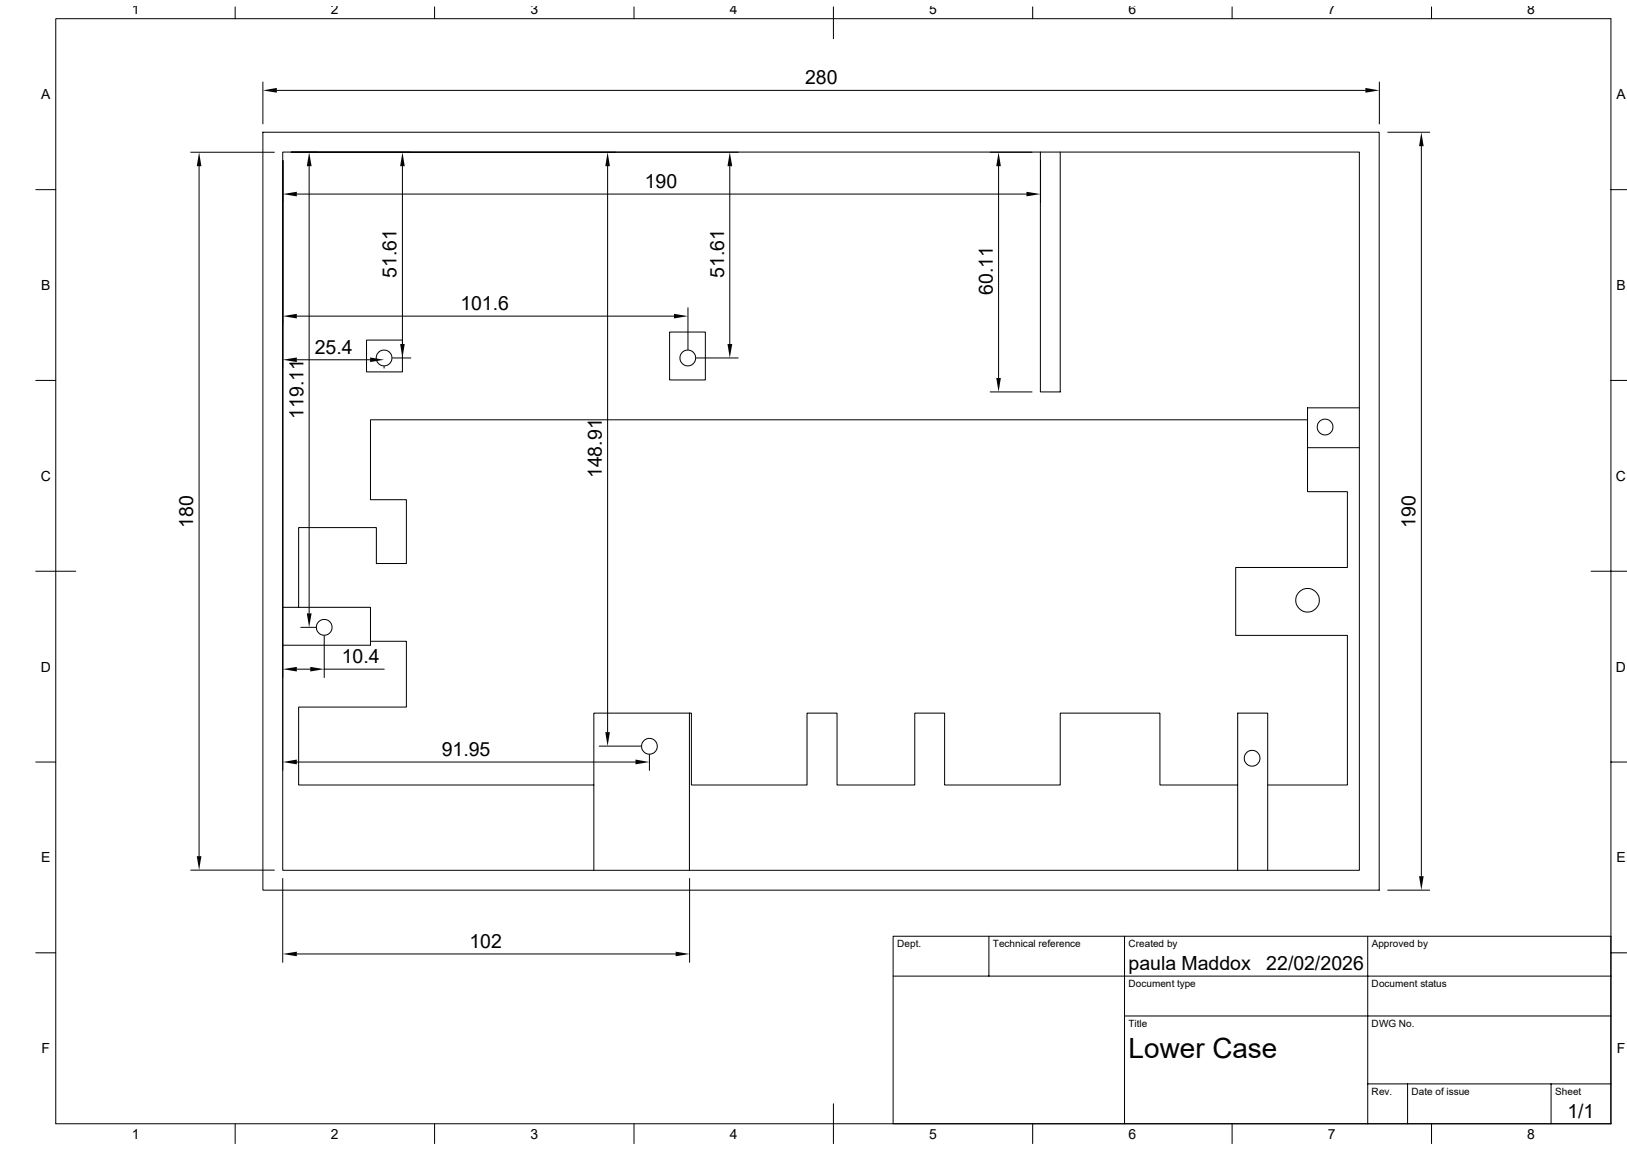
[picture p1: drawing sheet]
<svg xmlns="http://www.w3.org/2000/svg" width="420mm" height="297mm" viewBox="0 0 420 297" stroke-linecap="round" stroke-linejoin="round" font-family="sans-serif">
<g fill="none" stroke="#000" stroke-width=".26">
<path d="M14.4 4.8h401.4v285.2h-401.4zM60.7 1.8v3M112.2 1.8v3M163.7 1.8v3M215.1 1.8v8.2M266.6 1.8v3M318.1 1.8v3M369.5 1.8v3M49.2 39.3h21.6M67.9 34.1h288.1v195.6h-288.1zM67.9 21.2v10.8M71.5 23.3h281"/>
<path d="M73 39.2h277.9v185.4h-277.9zM75.2 39.3h115.3M255.6 39.3h10.8M268.6 39.2v61.9h5.1v-61.9M356.1 21.2v10.8M358.2 34.1h10.9M366.9 37.7v188.4M9.2 48.9h5.2M51.4 42.9v178M73 41.4v157.4M76.6 50.1h188.4M79.8 42.9v115.4"/>
<path d="M103.9 42.9v45.9M156.8 42.9v146M188.4 42.9v45.9M257.8 42.9v54.6M268.6 41.4v10.8M415.8 48.9h4.1M177.6 79.4v10.8M9.2 98.2h5.2M76.6 92.8h18.9M76.6 81.6h97.4M94.6 87.8h9.3v8.2h-9.3zM99.1 94.5v.5"/>
<path d="M101.3 92.4h4.7M172.8 85.7h9.3v12.3h-9.3zM179.7 92.4h10.8M415.8 98.2h4.1M255.6 101.1h10.8M337.5 115.5v11.4h10.3v19.5h-28.8v17.6h28.8v38.6h-20.6M337.5 108.3h-241.9v20.6h9.3v16.5h-7.7v-9.3h-20.1v20.6M350.9 105.2h-13.4v10.3h13.4M9.2 147.4h10.4M73 156.7h22.6v9.8h-22.6M410.7 147.4h9.2M76.6 172.7h3.5"/>
<path d="M77.6 161.9h3.9M83.7 164v10.8M83.7 172.7h15.5M95.6 165.5h9.3v17h-27.8v20.1h76.2M9.2 196.6h5.2M76.6 196.6h87.4M154.7 192.5h10.8M167.6 194.7v4.1M178 184h.5v18.6h29.8v-18.6h7.8v18.6h20v-18.6h7.7v18.6h29.9v-18.6h25.7v18.6h20.1M178 184h-24.7v40.6M178 184v40.6M415.8 196.6h4.1"/>
<path d="M49.2 224.5h21.6M73 226.7v21.6M178 226.7v21.6M319.5 224.6v-40.6h7.7v40.6M358.2 229.7h10.9M9.2 245.9h5.2M76.6 246.2h97.8M230.5 251.9h185.3M255.3 241.6v10.3M290.3 241.6v48.4M353.1 241.6v48.4M415.8 245.9h4.1"/>
<path d="M415.8 241.6h-185.3v48.4M290.3 262.2h125.5M353.1 279.7h62.7M363.3 279.7v10.3M400.4 279.7v10.3M60.7 290v5.1M112.2 290v5.1M163.7 290v5.1M215.1 284.8v10.3M266.6 290v5.1M318.1 290v5.1M369.5 290v5.1"/>
<circle cx="99.1" cy="92.4" r="2.04"/>
<circle cx="177.5" cy="92.4" r="2.04"/>
<circle cx="342" cy="110.2" r="2.04"/>
<circle cx="337.5" cy="154.9" r="3"/>
<circle cx="83.7" cy="161.9" r="2.04"/>
<circle cx="167.6" cy="192.6" r="2.04"/>
<circle cx="323.2" cy="195.7" r="2.04"/>
</g>
<g fill="#000">
<path d="M67.9 23.3l3.6-.6v1.2zM352.5 22.7l3.6 .6-3.6 .6zM366.9 34.1l.6 3.6h-1.2zM51.4 39.3l.6 3.6h-1.2zM73 50.1l3.6-.6v1.2zM79.8 39.3l.6 3.6h-1.2zM103.9 39.3l.6 3.6h-1.2zM156.8 39.3l.6 3.6h-1.1zM188.4 39.3l.6 3.6h-1.2zM257.8 39.3l.6 3.6h-1.2zM265 49.5l3.6 .6-3.6 .6zM73 92.8l3.6-.6v1.2z"/>
<path d="M73 81.6l3.6-.6v1.2zM95.5 92.2l3.6 .6-3.6 .6zM103.3 88.8h1.2l-.6 3.6zM174 81l3.6 .6-3.6 .6zM187.8 88.8h1.2l-.6 3.6zM257.2 97.5h1.2l-.6 3.6zM79.2 158.3h1.2l-.6 3.6zM73 172.7l3.6-.6v1.2zM80.1 172.1l3.6 .6-3.6 .6zM73 196.6l3.6-.6v1.2zM156.3 188.9h1.1l-.6 3.6zM164 196l3.6 .6-3.6 .6z"/>
<path d="M50.8 220.9h1.2l-.6 3.6zM366.3 226.1h1.2l-.6 3.6zM73 246.2l3.6-.6v1.2zM174.4 245.6l3.6 .6-3.6 .6z"/>
</g>
<text font-size="7.2" x="291.3" y="273">Lower Case</text>
<g font-size="5">
<text x="207.8" y="21.8">280</text>
<text x="166.5" y="48.6">190</text>
<text x="102.4" y="71.8" transform="rotate(-90 102.4 71.8)">51.61</text>
<text x="186.9" y="71.8" transform="rotate(-90 186.9 71.8)">51.61</text>
<text x="256.3" y="76.1" transform="rotate(-90 256.3 76.1)">60.11</text>
<text x="118.8" y="80.1">101.6</text>
<text x="81.2" y="91.3">25.4</text>
<text x="78.3" y="108.1" transform="rotate(-90 78.3 108.1)">119.11</text>
<text x="155.4" y="123.4" transform="rotate(-90 155.4 123.4)">148.91</text>
<text x="49.9" y="136.3" transform="rotate(-90 49.9 136.3)">180</text>
<text x="365.4" y="136.3" transform="rotate(-90 365.4 136.3)">190</text>
<text x="88.2" y="171.2">10.4</text>
<text x="114" y="195.1">91.95</text>
<text x="121.2" y="244.7">102</text>
<text x="291.3" y="250.4">paula Maddox</text>
<text x="326.9" y="250.4">22/02/2026</text>
<text x="404.6" y="288.6">1/1</text>
</g>
<g font-size="3.6">
<text x="34" y="3.6">1</text>
<text x="85.4" y="3.6">2</text>
<text x="136.9" y="3.6">3</text>
<text x="188.4" y="3.6">4</text>
<text x="239.9" y="3.5">5</text>
<text x="291.3" y="3.6">6</text>
<text x="342.8" y="3.6">7</text>
<text x="394.3" y="3.6">8</text>
<text x="10.6" y="25.6">A</text>
<text x="417.2" y="25.6">A</text>
<text x="10.6" y="74.8">B</text>
<text x="417.2" y="74.8">B</text>
<text x="10.5" y="124.1">C</text>
<text x="417.1" y="124.1">C</text>
<text x="10.5" y="173.3">D</text>
<text x="417.1" y="173.3">D</text>
<text x="10.6" y="222.5">E</text>
<text x="417.2" y="222.5">E</text>
<text x="10.7" y="271.8">F</text>
<text x="417.3" y="271.8">F</text>
<text x="34" y="293.8">1</text>
<text x="85.4" y="293.8">2</text>
<text x="136.9" y="293.8">3</text>
<text x="188.4" y="293.8">4</text>
<text x="239.9" y="293.8">5</text>
<text x="291.3" y="293.8">6</text>
<text x="342.8" y="293.8">7</text>
<text x="394.3" y="293.8">8</text>
</g>
<g font-size="2.6">
<text x="231.6" y="244.5">Dept.</text>
<text x="256.3" y="244.5">Technical reference</text>
<text x="291.3" y="244.5">Created by</text>
<text x="354.1" y="244.5">Approved by</text>
<text x="291.3" y="254.8">Document type</text>
<text x="354.1" y="254.8">Document status</text>
<text x="291.3" y="265">Title</text>
<text x="354.1" y="265">DWG No.</text>
<text x="354.1" y="282.6">Rev.</text>
<text x="364.4" y="282.6">Date of issue</text>
<text x="401.4" y="282.6">Sheet</text>
</g>
</svg>
